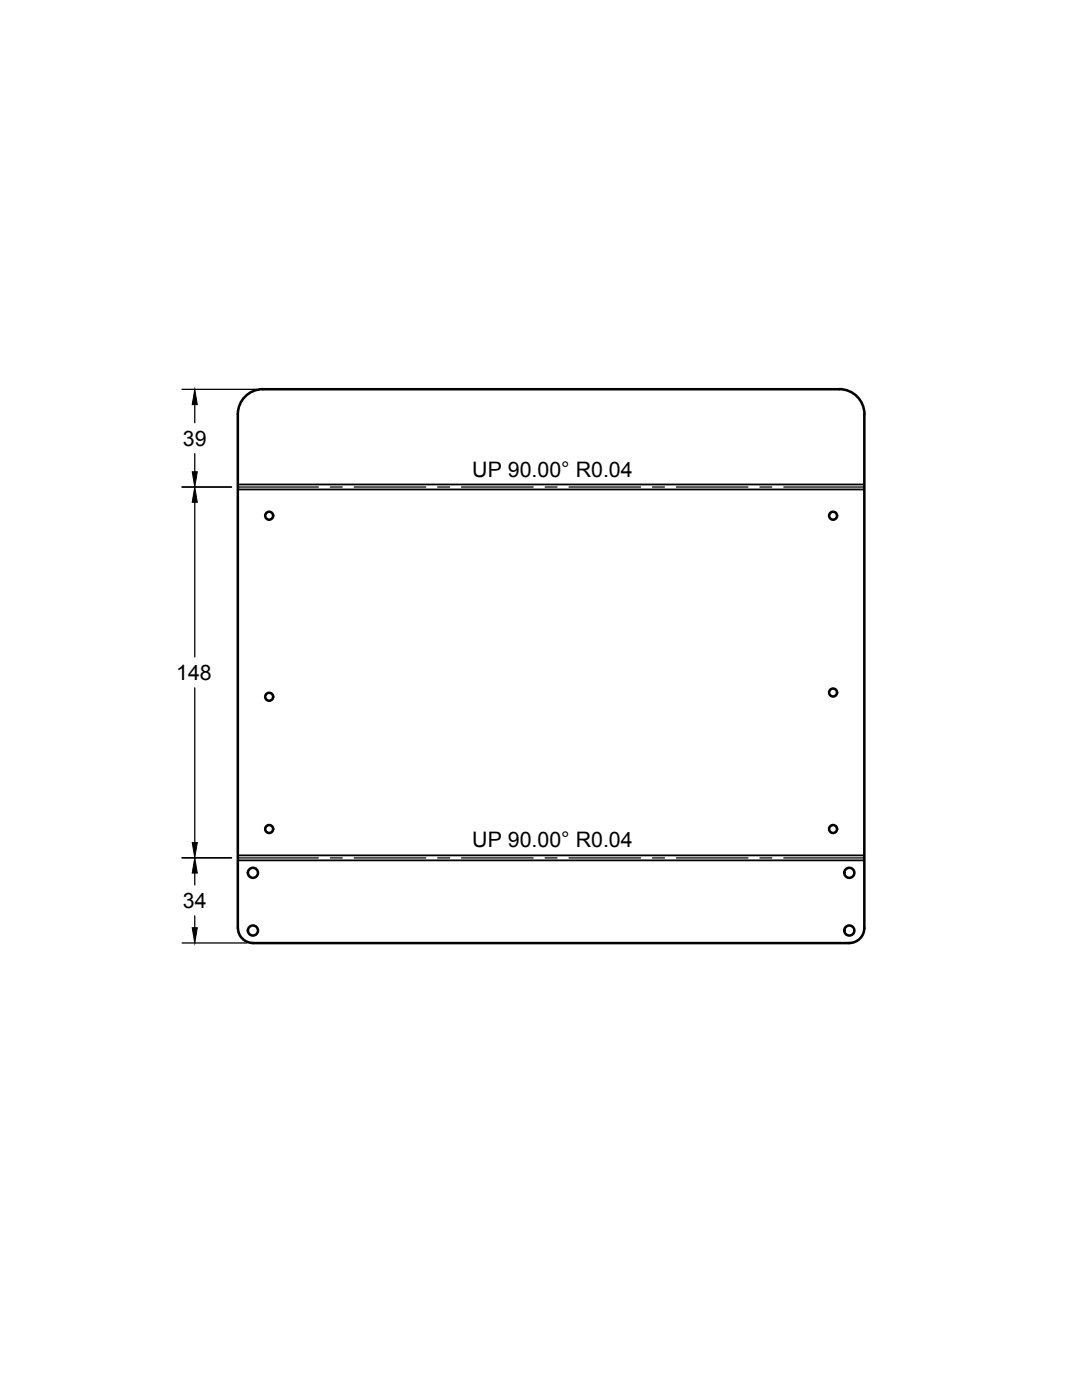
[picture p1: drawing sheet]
<svg xmlns="http://www.w3.org/2000/svg" width="216mm" height="279mm" viewBox="0 0 216 279" stroke-linecap="round" stroke-linejoin="round" font-family="sans-serif">
<!-- layer: Visible -->
<g fill="none" stroke="#000" stroke-width=".51">
<path d="M52.5 77.7h115a5 5 0 0 1 5 5M52.5 77.7a5 5 0 0 0-5 5v102.5M172.5 82.7v102.5a2.99 2.99 0 0 1-3 3h-119a3 3 0 0 1-3-3"/>
<circle cx="53.7" cy="102.9" r=".79"/>
<circle cx="166.2" cy="102.9" r=".79"/>
<circle cx="53.7" cy="139.1" r=".79"/>
<circle cx="166.2" cy="138.2" r=".79"/>
<circle cx="50.5" cy="174.2" r="1.01"/>
<circle cx="53.7" cy="165.4" r=".79"/>
<circle cx="166.2" cy="165.4" r=".79"/>
<circle cx="169.5" cy="174.2" r="1.01"/>
<circle cx="50.5" cy="185.7" r="1.01"/>
<circle cx="169.5" cy="185.7" r="1.01"/>
</g>
<!-- layer: Center Lines -->
<g fill="none" stroke="#000" stroke-width=".25">
<path d="M47.5 97.2h16M65.9 97.2h2.4M70.7 97.2h14.3M87.3 97.2h2.4M92.1 97.2h14.3M108.8 97.2h2.3M113.5 97.2h14.3M130.2 97.2h2.4M135 97.2h14.2M151.6 97.2h2.4M156.4 97.2h16.1M47.5 171.2h16"/>
<path d="M65.9 171.2h2.4M70.7 171.2h14.3M87.3 171.2h2.4M92.1 171.2h14.3M108.8 171.2h2.3M113.5 171.2h14.3M130.2 171.2h2.4M135 171.2h14.2M151.6 171.2h2.4M156.4 171.2h16.1"/>
</g>
<!-- layer: Visible Narrow -->
<path d="M47.5 97.7h125M47.5 96.7h125M47.5 171.7h125M47.5 170.7h125" fill="none" stroke="#000" stroke-width=".36"/>
<!-- layer: Dimensions -->
<path d="M36.3 77.7h14.9M36.3 97.2h9.9M38.9 80.8v3.6M38.9 90.5v3.6M38.9 100.2v30.9M38.9 137.3v30.8M36.3 171.2h9.9M38.9 174.2v2.4M36.3 188.2h12.9M38.9 182.8v2.3" fill="none" stroke="#000" stroke-width=".25"/>
<path d="M38.4 94.1h1l-.5 3.1zM38.9 77.7l.5 3.1h-1zM38.9 97.2l.5 3h-1zM38.4 168.1h1l-.5 3.1zM38.9 171.2l.5 3h-1zM38.4 185.1h1l-.5 3.1z" fill="#000" stroke="#000" stroke-width=".2"/>
<g font-size="4.3">
<text x="36.5" y="88.9">39</text>
<text x="94.2" y="95.1">UP 90.00° R0.04</text>
<text x="35.2" y="135.7">148</text>
<text x="94.2" y="169.1">UP 90.00° R0.04</text>
<text x="36.5" y="181.2">34</text>
</g>
</svg>
